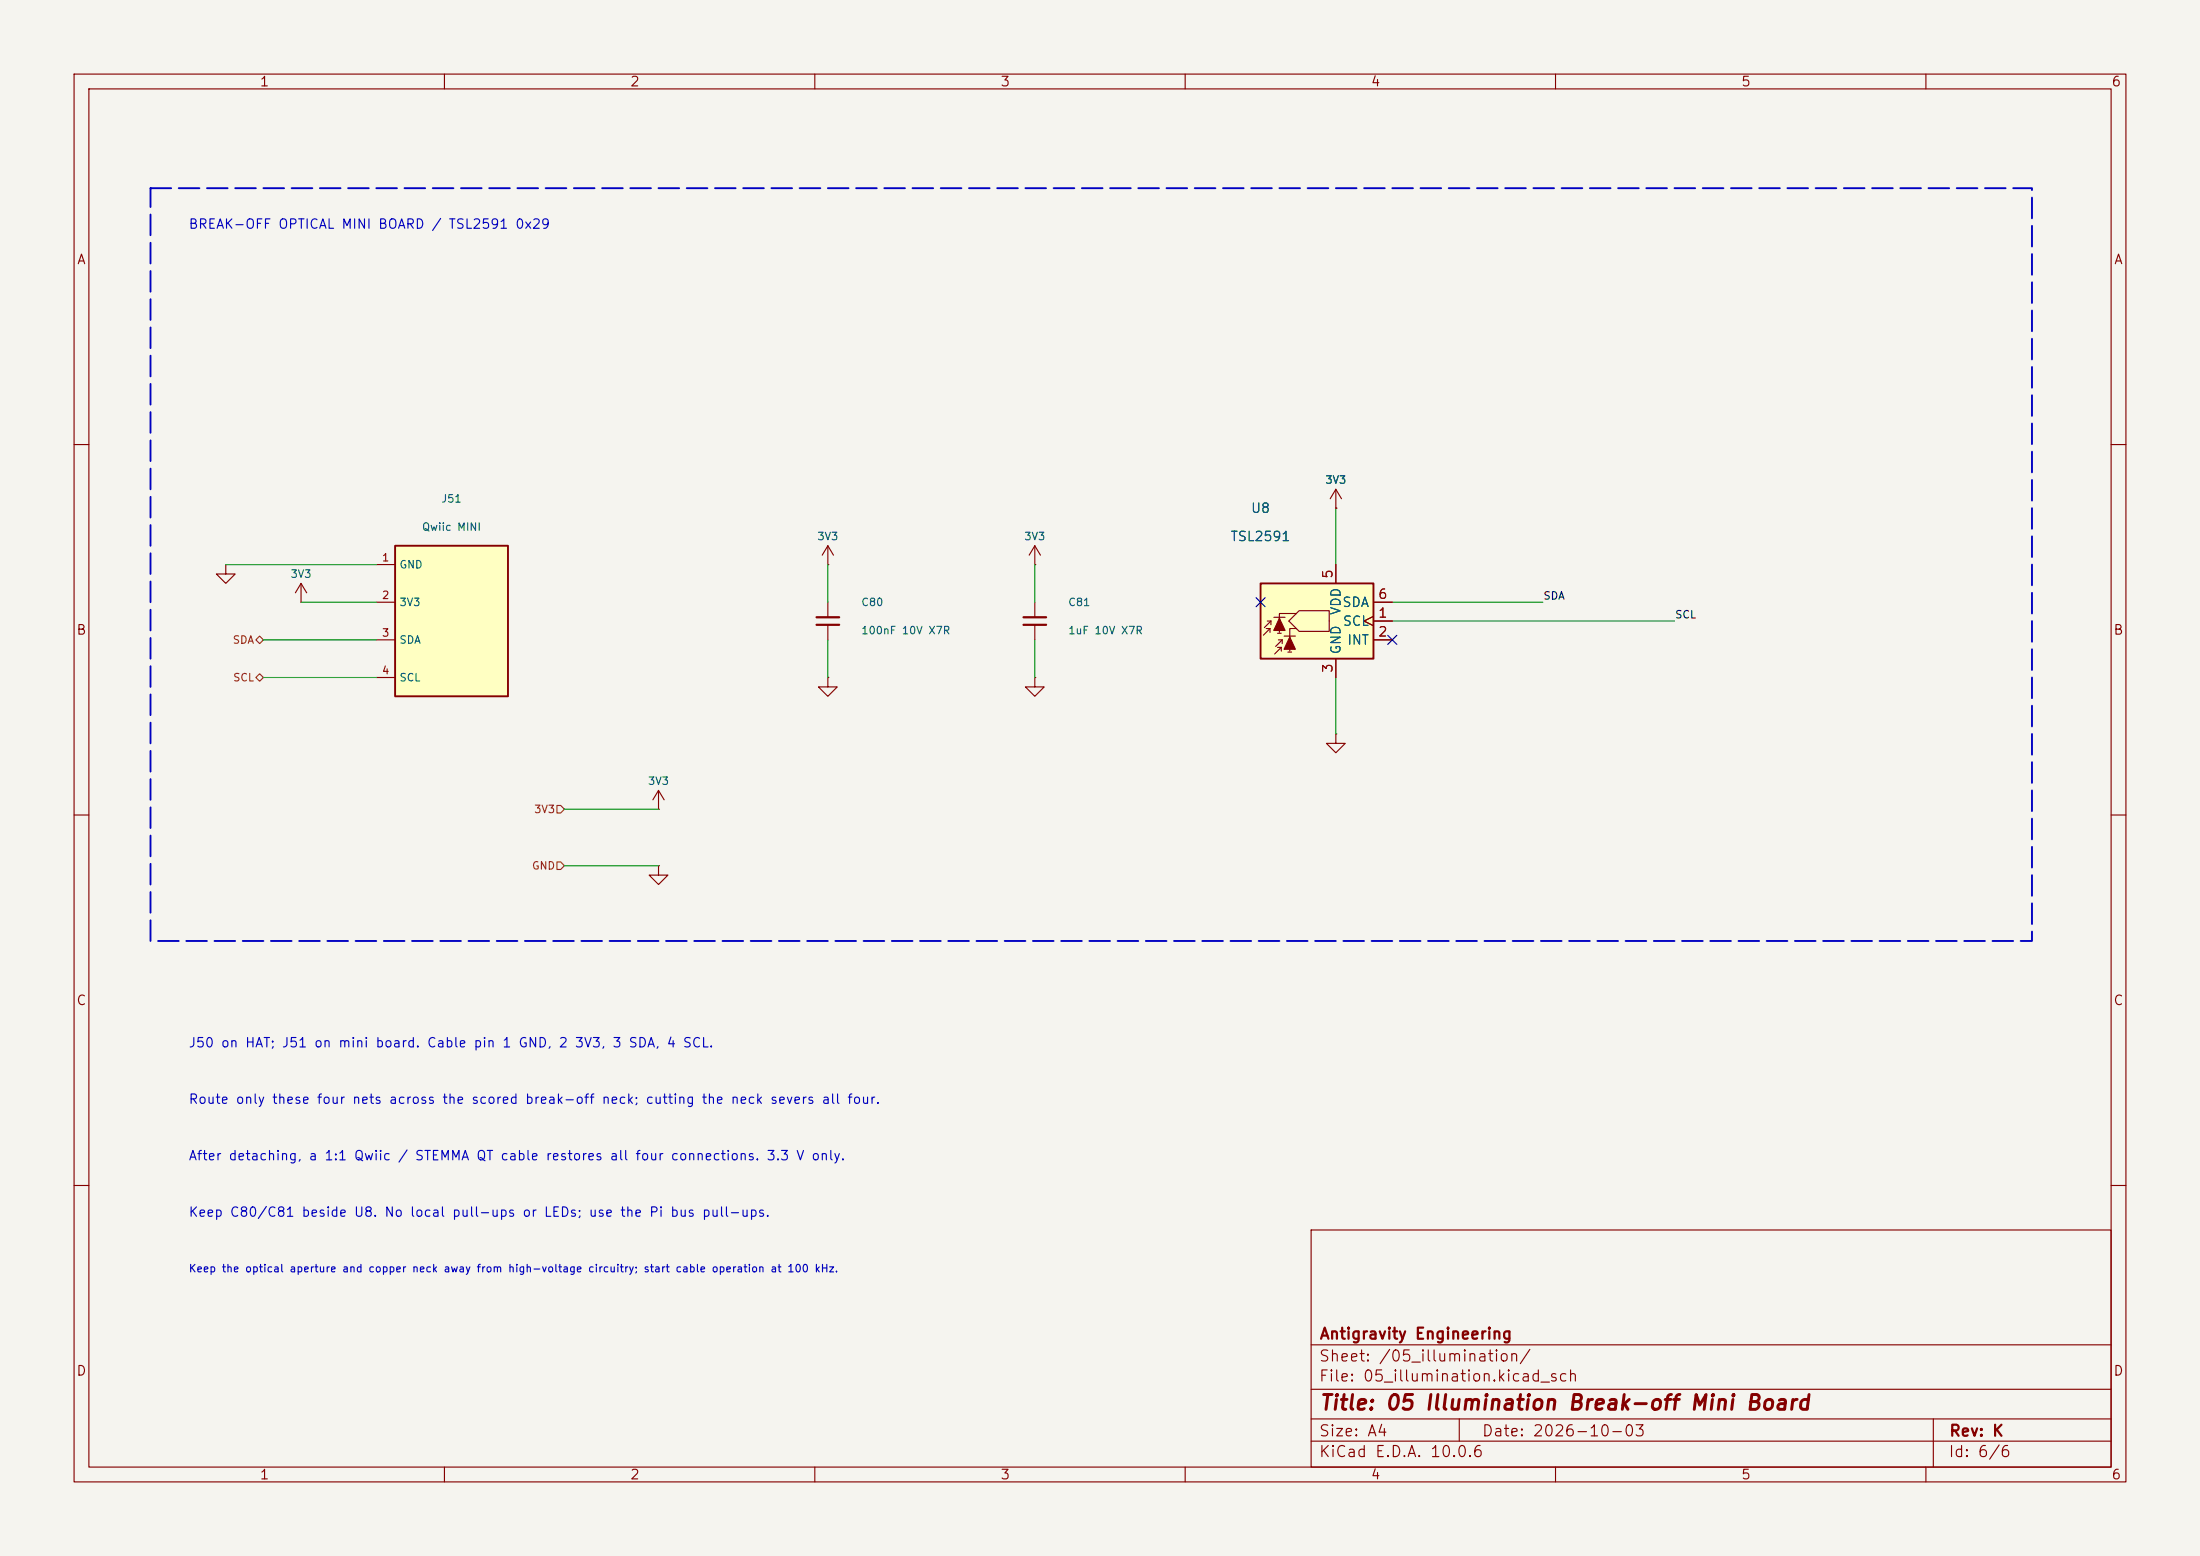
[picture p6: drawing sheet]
<svg xmlns="http://www.w3.org/2000/svg" width="297mm" height="210mm" viewBox="0 0 297 210" stroke-linecap="round" stroke-linejoin="round" font-family="sans-serif">
<path d="M0 0h297v210h-297z" fill="#f5f4ef" stroke="#f5f4ef" stroke-width=".14"/>
<g fill="none" stroke="#840000" stroke-width=".15">
<path d="M10 10h277v190h-277zM12 12h273v186h-273zM60 10v2M110 10v2M160 10v2M210 10v2M260 10v2M10 60h2M139.7 76.2h.1M139.7 73.7v2.5M139.7 73.7l-.8 1.2M139.7 73.7l.8 1.2"/>
<path d="M180.3 68.6h.1M180.3 66l-.7 1.3M180.3 66l.8 1.3M180.3 66v2.6M285 60h2M111.8 81.3v2M111.8 84.3v2.1M139.7 91.4v1.3h1.3l-1.3 1.3-1.3-1.3h1.3M139.7 91.4h.1M139.7 81.3v2M139.7 84.3v2.1M180.3 99.1v1.2h1.3l-1.3 1.3-1.2-1.3h1.2"/>
<path d="M180.3 99.1h.1M10 110h2M285 110h2M10 160h2M177 166h108v32h-108zM285 160h2M60 198v2M110 198v2M160 198v2M177 194.5h108M177 191.5h108M177 187.5h108"/>
<path d="M177 181.5h108M197 191.5v3M210 198v2M260 198v2M261 191.5v6.5"/>
</g>
<path d="M110.2 83.3h3.1M110.2 84.3h3.1M138.2 83.3h3M138.2 84.3h3" fill="none" stroke="#840000" stroke-width=".3"/>
<path d="M170.2 78.7h15.2v10.2h-15.2z" fill="#ffffc2"/>
<g fill="none" stroke="#840000" stroke-width=".15">
<path d="M30.5 76.2v1.3h1.2l-1.2 1.2-1.3-1.2h1.3M30.5 76.2h.1M40.6 78.7l-.7 1.3M40.6 78.7l.8 1.3M40.6 78.7v2.6M111.8 76.2h.1M111.8 73.7l-.8 1.2M111.8 73.7l.7 1.2M111.8 73.7v2.5M180.3 76.2v2.5M40.6 81.3h.1M111.8 91.4v1.3h1.2l-1.2 1.3-1.3-1.3h1.3"/>
<path d="M111.8 91.4h.1M170.9 84.8h.5M171.1 83.8h.5M171.4 84.8l-.8 .9M171.4 84.8v.5M171.6 83.8l-.9 .9M171.6 83.8v.5M172 83.3h1.5M172.5 87.4h.5M172.5 85.5h.5M172.6 86.4h.5M173 87.4l-.9 .9"/>
<path d="M173 87.4v.5M173.1 86.4l-.9 .8M173.1 86.4v.5M173.4 85.9h1.5M173.9 88h.5M174 83.8l1.4-1.4h4.1v2.8h-4.1zM175 82.8h-2.3v2.5M175 84.8h-.9v3.1M180.3 88.9v2.5M185.4 83.2l-1.3 .6 1.3 .7M185.4 83.8h2.6M185.4 86.4h2.6"/>
<path d="M185.4 81.3h2.6M88.9 109.2h.1M88.9 106.7l-.8 1.3M88.9 106.7l.8 1.3M88.9 106.7v2.5"/>
</g>
<g fill="#840000" stroke="#840000" stroke-width=".15">
<path d="M172.7 83.4l.8 1.7h-1.5z"/>
<path d="M174.1 86l.8 1.6h-1.5z"/>
</g>
<path d="M170.2 78.7h15.2v10.2h-15.2z" fill="none" stroke="#840000" stroke-width=".25"/>
<path d="M53.3 73.7h15.3v20.3h-15.3z" fill="#ffffc2"/>
<path d="M53.3 73.7h15.3v20.3h-15.3z" fill="none" stroke="#840000" stroke-width=".25"/>
<g fill="none" stroke="#840000" stroke-width=".15">
<path d="M50.8 76.2h2.5M180.3 68.6h.1M180.3 76.2v2.5M50.8 81.3h2.5M50.8 86.4h2.5M50.8 91.4h2.5M180.3 88.9v2.5M185.4 83.2l-1.3 .6 1.3 .7M185.4 81.3h2.6M185.4 86.4h2.6M185.4 83.8h2.6M88.9 116.8v1.3h1.3l-1.3 1.3-1.3-1.3h1.3"/>
<path d="M88.9 116.8h.1"/>
</g>
<path d="M34.5 86.4l.6-.5 .5 .5-.5 .5zM34.5 91.4l.6-.5 .5 .5-.5 .5zM75.2 108.7h.5l.5 .5-.5 .5h-.5zM75.2 116.3h.5l.5 .5-.5 .5h-.5z" fill="none" stroke="#725600" stroke-width=".15"/>
<g fill="none" stroke="#009600" stroke-width=".15">
<path d="M30.5 76.2h20.3M111.8 76.2v5.1M139.7 76.2v5.1M180.3 68.6v7.6M35.6 86.4h15.2M35.6 91.4h15.2M40.6 81.3h10.2M111.8 86.4v5M139.7 86.4v5M180.3 91.4v7.7M188 83.8h38.1M188 81.3h20.3"/>
<path d="M76.2 116.8h12.7M76.2 109.2h12.7"/>
</g>
<path d="M169.6 80.7l1.2 1.2M170.8 80.7l-1.2 1.2M187.4 85.8l1.2 1.2M188.6 85.8l-1.2 1.2" fill="none" stroke="#000084" stroke-width=".15"/>
<path d="M20.3 25.4h254v101.6h-254v-101.6" fill="none" stroke="#0000c2" stroke-width=".25" stroke-dasharray="2.8 1"/>
<text font-size="2" fill="#840000" x="178" y="190.8">Title: 05 Illumination Break-off Mini Board</text>
<g font-size="1.5" fill="#840000">
<text x="178" y="184.1">Sheet: /05_illumination/</text>
<text x="178" y="181.1">Antigravity Engineering</text>
<text x="178" y="186.8">File: 05_illumination.kicad_sch</text>
<text x="178" y="197">KiCad E.D.A. 10.0.6</text>
<text x="178" y="194.2">Size: A4</text>
<text x="200" y="194.2">Date: 2026-10-03</text>
<text x="263" y="197">Id: 6/6</text>
<text x="263" y="194.2">Rev: K</text>
</g>
<g font-size="1.3" fill="#840000">
<text x="35" y="12">1</text>
<text x="85" y="12">2</text>
<text x="135" y="12">3</text>
<text x="185" y="12">4</text>
<text x="235" y="12">5</text>
<text x="285" y="12">6</text>
<text x="10.3" y="36">A</text>
<text x="285.3" y="36">A</text>
<text x="10.2" y="86">B</text>
<text x="285.2" y="86">B</text>
<text x="10.2" y="136">C</text>
<text x="285.2" y="136">C</text>
<text x="10.2" y="186">D</text>
<text x="285.2" y="186">D</text>
<text x="35" y="200">1</text>
<text x="85" y="200">2</text>
<text x="135" y="200">3</text>
<text x="185" y="200">4</text>
<text x="235" y="200">5</text>
<text x="285" y="200">6</text>
</g>
<g font-size="1.3" fill="#0000c2">
<text x="25.4" y="31.2">BREAK-OFF OPTICAL MINI BOARD / TSL2591 0x29</text>
<text x="25.4" y="141.7">J50 on HAT; J51 on mini board. Cable pin 1 GND, 2 3V3, 3 SDA, 4 SCL.</text>
<text x="25.4" y="149.3">Route only these four nets across the scored break-off neck; cutting the neck severs all four.</text>
<text x="25.4" y="156.9">After detaching, a 1:1 Qwiic / STEMMA QT cable restores all four connections. 3.3 V only.</text>
<text x="25.4" y="164.5">Keep C80/C81 beside U8. No local pull-ups or LEDs; use the Pi bus pull-ups.</text>
</g>
<g font-size="1.3" fill="#006464">
<text x="168.8" y="69.5">U8</text>
<text x="166" y="73.4">TSL2591</text>
<text x="181.1" y="82.2">SDA</text>
<text x="181.3" y="83.1" transform="rotate(-90 181.3 83.1)">VDD</text>
<text x="181.2" y="84.8">SCL</text>
<text x="181.3" y="88.4" transform="rotate(-90 181.3 88.4)">GND</text>
<text x="181.8" y="87.3">INT</text>
</g>
<g font-size="1.3" fill="#a90000">
<text x="180.2" y="78.2" transform="rotate(-90 180.2 78.2)">5</text>
<text x="186" y="83.7">1</text>
<text x="186" y="81.1">6</text>
<text x="186" y="86.2">2</text>
<text x="180.2" y="90.9" transform="rotate(-90 180.2 90.9)">3</text>
</g>
<g font-size="1" fill="#006464">
<text x="178.8" y="65.5">3V3</text>
<text x="56.9" y="71.9">Qwiic MINI</text>
<text x="59.5" y="68.1">J51</text>
<text x="53.8" y="77">GND</text>
<text x="110.3" y="73.2">3V3</text>
<text x="138.2" y="73.2">3V3</text>
<text x="39.1" y="78.2">3V3</text>
<text x="53.8" y="82">3V3</text>
<text x="116.2" y="82">C80</text>
<text x="144.1" y="82">C81</text>
<text x="53.8" y="87.1">SDA</text>
<text x="116.2" y="85.9">100nF 10V X7R</text>
<text x="144.1" y="85.9">1uF 10V X7R</text>
<text x="53.8" y="92.2">SCL</text>
<text x="87.4" y="106.2">3V3</text>
</g>
<g font-size="1" fill="#a90000">
<text x="51.5" y="76">1</text>
<text x="51.5" y="81.1">2</text>
<text x="51.5" y="86.2">3</text>
<text x="51.5" y="91.3">4</text>
</g>
<g font-size="1" fill="#0f0f0f">
<text x="208.3" y="81.2">SDA</text>
<text x="226.1" y="83.7">SCL</text>
</g>
<g font-size="1" fill="#725600">
<text x="31.3" y="87.1">SDA</text>
<text x="31.4" y="92.2">SCL</text>
<text x="72" y="110">3V3</text>
<text x="71.7" y="117.6">GND</text>
</g>
<text font-size="1" fill="#0000c2" x="25.4" y="172">Keep the optical aperture and copper neck away from high-voltage circuitry; start cable operation at 100 kHz.</text>
</svg>
